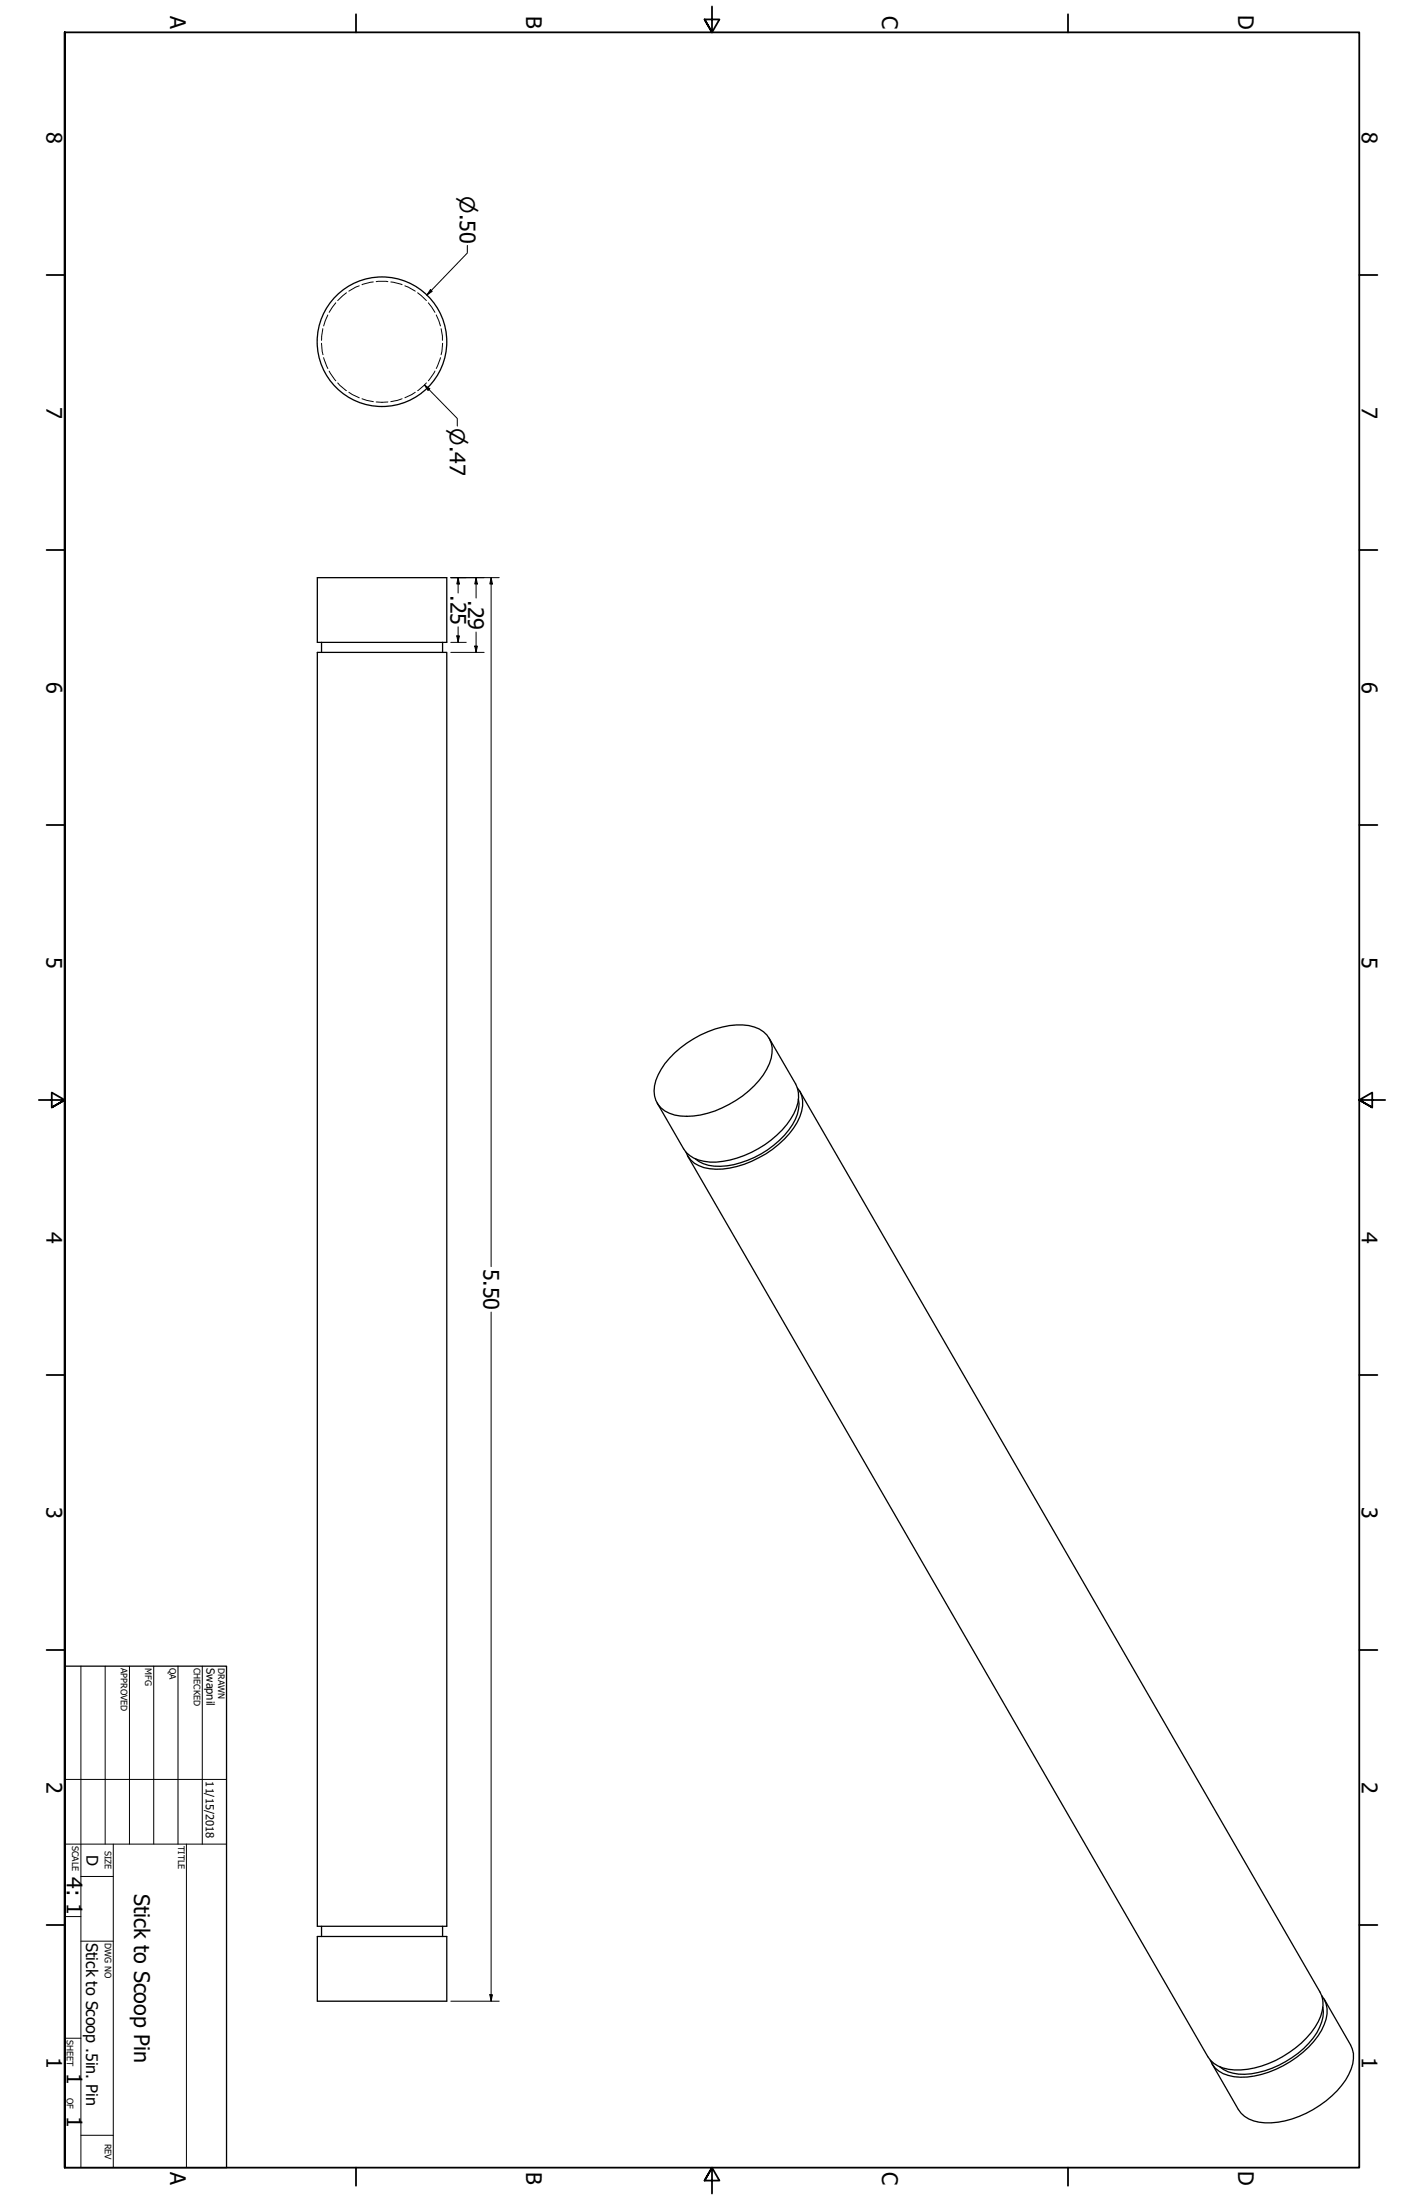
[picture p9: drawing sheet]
<svg xmlns="http://www.w3.org/2000/svg" width="559mm" height="864mm" viewBox="0 0 559 864" stroke-linecap="round" stroke-linejoin="round" font-family="sans-serif">
<!-- layer: Hidden (ANSI) -->
<g fill="none" stroke="#000" stroke-width=".39">
<path d="M131.8 118.9l-2.6 3.7M136 114.9l-3.5 3.1M141 112.2l-4.1 2.1M146.5 110.7l-4.5 1.1M147.6 110.6h4.6M153.4 110.7l4.4 1.1M158.9 112.2l4 2.1M163.9 114.9l3.4 3.1M168.1 118.9l2.6 3.7M126.2 134.7l.5 4.6M126.7 129l-.5 4.6M128.7 123.6l-1.7 4.4"/>
<path d="M171.2 123.6l1.6 4.4M173.1 129l.5 4.6M173.7 134.7l-.6 4.6M127 140.4l1.7 4.3M129.2 145.7l2.6 3.8M132.5 150.3l3.5 3.1M136.9 154l4.1 2.1M142 156.5l4.5 1.2M147.6 157.8h4.6M157.8 156.5l-4.4 1.2M162.9 154l-4 2.1M167.3 150.3l-3.4 3.1"/>
<path d="M170.7 145.7l-2.6 3.8M172.8 140.4l-1.6 4.3"/>
</g>
<!-- layer: Visible (ANSI) -->
<g fill="none" stroke="#000" stroke-width=".51">
<path d="M124.5 226.8h50.8v25.4h-50.8zM124.5 256.1h50.8v500.1h-50.8zM126.2 252.2v3.9M173.7 252.2v3.9M264.8 413.3a39.3 39.3 0 0 1 26.7-11 11.3 11.3 0 0 1 11.1 7.1 15.1 15.1 0 0 1-3.1 12.6 40.4 40.4 0 0 1-30 16.2 13.2 13.2 0 0 1-11.3-4.7 11.5 11.5 0 0 1 .1-11.5 27.6 27.6 0 0 1 6.5-8.7zM301.8 407.5l10.4 18a12.2 12.2 0 0 1-.7 11.6 39.1 39.1 0 0 1-32.9 19.1 12.1 12.1 0 0 1-10.4-5.3l-10.3-18M312.9 427a10.6 10.6 0 0 1 1 11.3 37.9 37.9 0 0 1-24.7 19.6 22.7 22.7 0 0 1-14.9-.3 9.2 9.2 0 0 1-5.1-5.4M313.3 431.5a15.1 15.1 0 0 1-3.8 12.1 36.7 36.7 0 0 1-29.2 14.2 12.6 12.6 0 0 1-7.4-2.9M313.8 428.3l204.2 353.6a12 12 0 0 1-.7 11.7 39.1 39.1 0 0 1-32.9 18.9 12.1 12.1 0 0 1-10.4-5.2l-204.2-353.6M126.2 756.2v4M173.7 756.2v4M124.5 760.2h50.8v25.4h-50.8z"/>
<path d="M518.7 783.4a10.6 10.6 0 0 1 .9 11.4 35.6 35.6 0 0 1-18.9 17.5 26.4 26.4 0 0 1-20.7 1.7 9.2 9.2 0 0 1-5.1-5.3M519.1 787.9a16.8 16.8 0 0 1-5.5 14.2 37.2 37.2 0 0 1-27.6 12.1 12.6 12.6 0 0 1-7.4-2.9M519.6 784.7l10.4 18a12.2 12.2 0 0 1-.7 11.6 38.9 38.9 0 0 1-32.9 19 12.1 12.1 0 0 1-10.4-5.2l-10.4-18"/>
<circle cx="149.9" cy="134.1" r="25.4"/>
</g>
<!-- layer: Border (ANSI) -->
<g fill="none" stroke="#000" stroke-width=".7">
<path d="M25.4 12.7h508v838.2h-508v-838.2v838.2M139.7 5.6v7.1M279.4 2.5v10.2l2.9-5.1h-5.8l2.9 5.1-2.9-5.1M419.1 5.6v7.1M18.3 107.9h7.1M533.4 107.9h7.1M18.3 215.9h7.1M533.4 215.9h7.1M18.3 323.8h7.1M533.4 323.8h7.1M15.2 431.8h10.2l-5.1-2.9v5.8l5.1-2.9-5.1 2.9M543.6 431.8h-10.2l5.1-2.9v5.8l-5.1-2.9 5.1 2.9"/>
<path d="M18.3 539.8h7.1M533.4 539.8h7.1M18.3 647.7h7.1M533.4 647.7h7.1M18.3 755.6h7.1M533.4 755.6h7.1M139.7 850.9v7.1M276.5 856l2.9-5.1-2.9 5.1h5.8l-2.9-5.1v10.2M419.1 850.9v7.1"/>
</g>
<!-- layer: Title (ANSI) -->
<g fill="none" stroke="#000" stroke-width=".39">
<path d="M31.7 654v196.9M41.3 654v69.9M50.8 654v69.9M60.3 654v69.9M69.8 654v69.9M79.4 654v69.9M25.4 698.5h63.5M25.4 723.9h63.5M31.7 736.6h12.7M44.4 723.9v127M73.2 723.9v127M25.4 752.3h6.3"/>
<path d="M31.7 762h12.7M25.4 800.1h6.3M31.7 838.2h12.7"/>
</g>
<path d="M25.4 654h63.5v196.9h-63.5z" fill="none" stroke="#000" stroke-width=".51"/>
<!-- layer: Dimension (ANSI) -->
<g fill="none" stroke="#000" stroke-width=".39">
<path d="M183.4 96.3v3l-15.9 16.5M168.9 113.7l.7 .7-2.1 1.4zM166.6 151.1l2.1 1.5-.7 .7zM166.6 151.1l12.9 13.2v3M176.9 226.8h19M179.8 226.8l.5 2.4h-1zM179.8 226.8v6M186.8 226.8l.5 2.4h-1zM186.8 226.8v8M192.7 226.8l.5 2.4h-1zM192.7 226.8v270.4M176.9 252.2h6"/>
<path d="M176.9 256.1h13.1M179.3 249.6h1l-.5 2.6zM179.8 246.1v6.1M186.3 253.6h1l-.5 2.5zM186.8 248.1v8M192.7 515v270.6M176.9 785.6h19M192.2 783h1l-.5 2.6z"/>
</g>
<g fill="#000">
<path d="M168.9 113.7l.7 .7-2.1 1.4z" fill-rule="evenodd"/>
<path d="M166.6 151.1l2.1 1.5-.7 .7z" fill-rule="evenodd"/>
<path d="M179.8 226.8l.5 2.4h-1z" fill-rule="evenodd"/>
<path d="M186.8 226.8l.5 2.4h-1z" fill-rule="evenodd"/>
<path d="M192.7 226.8l.5 2.4h-1z" fill-rule="evenodd"/>
<path d="M179.3 249.6h1l-.5 2.6z" fill-rule="evenodd"/>
<path d="M186.3 253.6h1l-.5 2.5z" fill-rule="evenodd"/>
<path d="M192.2 783h1l-.5 2.6z" fill-rule="evenodd"/>
</g>
<g font-size="8.4">
<text x="485.9" y="5.8" transform="rotate(90 485.9 5.8)">D</text>
<text x="66.8" y="6.1" transform="rotate(90 66.8 6.1)">A</text>
<text x="206.5" y="6.2" transform="rotate(90 206.5 6.2)">B</text>
<text x="346.2" y="6.1" transform="rotate(90 346.2 6.1)">C</text>
<text x="18.3" y="51.7" transform="rotate(90 18.3 51.7)">8</text>
<text x="534.4" y="51.7" transform="rotate(90 534.4 51.7)">8</text>
<text x="18.3" y="159.6" transform="rotate(90 18.3 159.6)">7</text>
<text x="534.4" y="159.6" transform="rotate(90 534.4 159.6)">7</text>
<text x="176.7" y="233.6" transform="rotate(90 176.7 233.6)">.25</text>
<text x="183.8" y="235.6" transform="rotate(90 183.8 235.6)">.29</text>
<text x="18.3" y="267.6" transform="rotate(90 18.3 267.6)">6</text>
<text x="534.4" y="267.6" transform="rotate(90 534.4 267.6)">6</text>
<text x="18.3" y="375.5" transform="rotate(90 18.3 375.5)">5</text>
<text x="534.4" y="375.5" transform="rotate(90 534.4 375.5)">5</text>
<text x="18.3" y="483.5" transform="rotate(90 18.3 483.5)">4</text>
<text x="534.4" y="483.5" transform="rotate(90 534.4 483.5)">4</text>
<text x="189.7" y="498" transform="rotate(90 189.7 498)">5.50</text>
<text x="18.3" y="591.4" transform="rotate(90 18.3 591.4)">3</text>
<text x="534.4" y="591.4" transform="rotate(90 534.4 591.4)">3</text>
<text x="18.3" y="699.4" transform="rotate(90 18.3 699.4)">2</text>
<text x="534.4" y="699.4" transform="rotate(90 534.4 699.4)">2</text>
<text x="26.2" y="736.9" transform="rotate(90 26.2 736.9)">4: 1</text>
<text x="52.7" y="743.5" transform="rotate(90 52.7 743.5)">Stick to Scoop Pin</text>
<text x="18.3" y="807.3" transform="rotate(90 18.3 807.3)">1</text>
<text x="534.4" y="807.3" transform="rotate(90 534.4 807.3)">1</text>
<text x="26.2" y="813.8" transform="rotate(90 26.2 813.8)">1</text>
<text x="26.2" y="830.5" transform="rotate(90 26.2 830.5)">1</text>
<text x="66.8" y="852.4" transform="rotate(90 66.8 852.4)">A</text>
<text x="206.5" y="852.5" transform="rotate(90 206.5 852.5)">B</text>
<text x="346.2" y="852.4" transform="rotate(90 346.2 852.4)">C</text>
<text x="485.9" y="852.1" transform="rotate(90 485.9 852.1)">D</text>
</g>
<g font-size="8">
<text x="180.5" y="77" transform="rotate(90 180.5 77)">⌀.50</text>
<text x="176.5" y="168.1" transform="rotate(90 176.5 168.1)">⌀.47</text>
</g>
<g font-size="6.3">
<text x="33.9" y="728.1" transform="rotate(90 33.9 728.1)">D</text>
<text x="33.8" y="762.8" transform="rotate(90 33.8 762.8)">Stick to Scoop .5in. Pin</text>
</g>
<g font-size="4.4">
<text x="81" y="654.8" transform="rotate(90 81 654.8)">Swapnil</text>
<text x="80.8" y="699.3" transform="rotate(90 80.8 699.3)">11/15/2018</text>
</g>
<g font-size="3.5">
<text x="47.4" y="654.8" transform="rotate(90 47.4 654.8)">APPROVED</text>
<text x="57" y="654.8" transform="rotate(90 57 654.8)">MFG</text>
<text x="66.5" y="654.8" transform="rotate(90 66.5 654.8)">QA</text>
<text x="76" y="654.8" transform="rotate(90 76 654.8)">CHECKED</text>
<text x="85.6" y="654.8" transform="rotate(90 85.6 654.8)">DRAWN</text>
<text x="28.4" y="724.7" transform="rotate(90 28.4 724.7)">SCALE</text>
<text x="69.8" y="724.7" transform="rotate(90 69.8 724.7)">TITLE</text>
<text x="41.1" y="726.7" transform="rotate(90 41.1 726.7)">SIZE</text>
<text x="41.1" y="762.8" transform="rotate(90 41.1 762.8)">DWG NO</text>
<text x="26.2" y="800.9" transform="rotate(90 26.2 800.9)">SHEET</text>
<text x="26.2" y="823.5" transform="rotate(90 26.2 823.5)">OF</text>
<text x="41.1" y="841.4" transform="rotate(90 41.1 841.4)">REV</text>
</g>
</svg>
